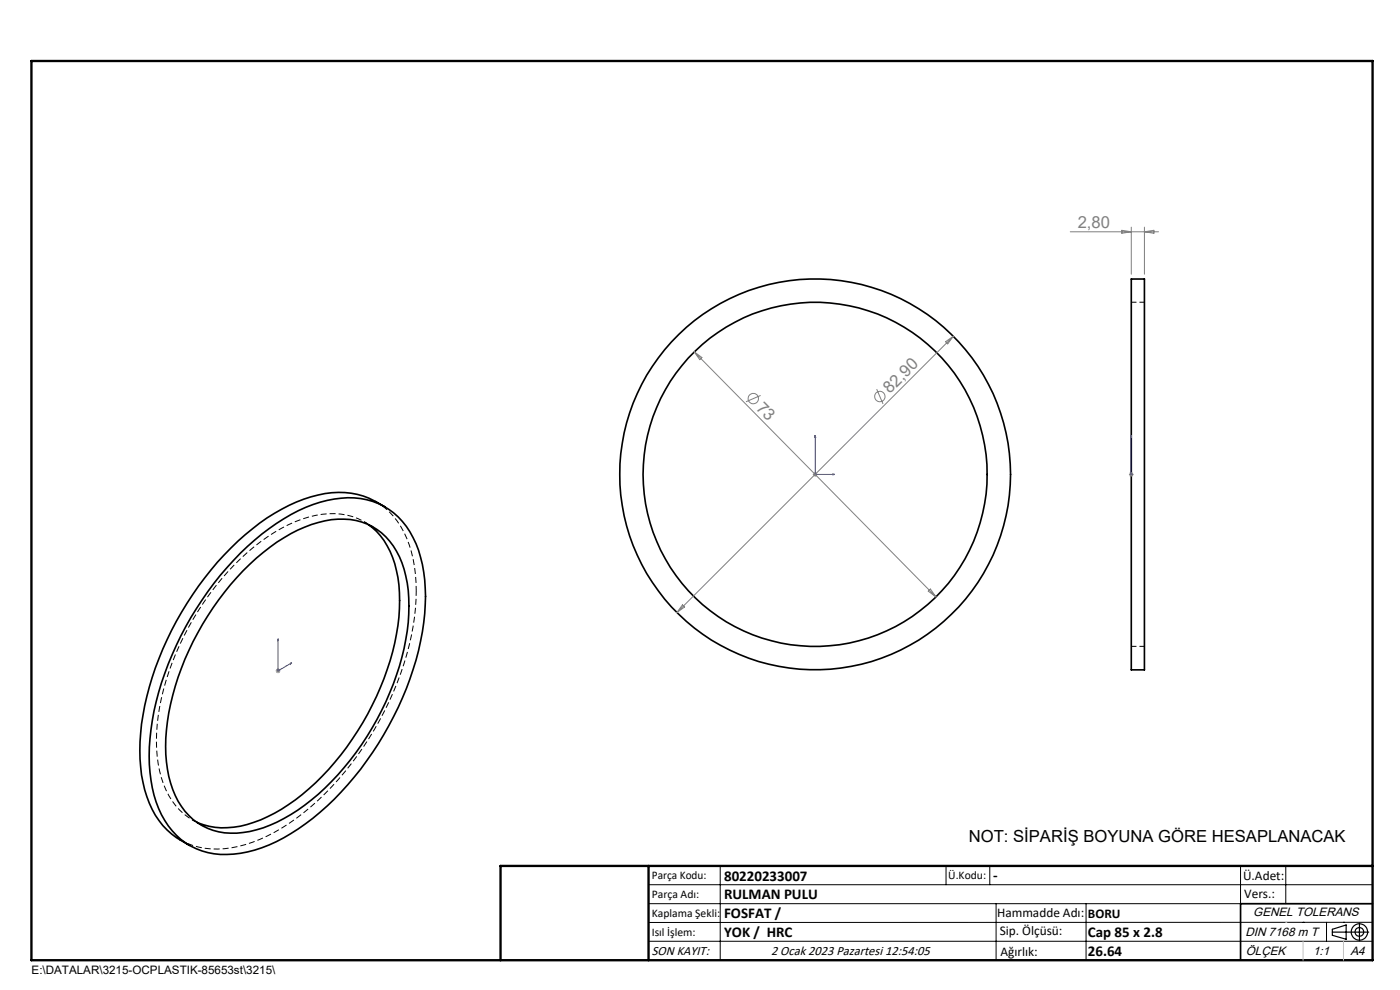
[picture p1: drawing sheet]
<svg xmlns="http://www.w3.org/2000/svg" width="297mm" height="210mm" viewBox="0 0 297 210" stroke-linecap="round" stroke-linejoin="round" font-family="sans-serif">
<g fill="none" stroke="#000" stroke-width=".35">
<path d="M240 59.2h2.8v82.9h-2.8zM51 117.3a42.8 42.8 0 0 1 16.9-10.8 17 17 0 0 1 14.6 1.5 18 18 0 0 1 7.1 11.7 44.7 44.7 0 0 1-2 22.3 68.2 68.2 0 0 1-21.2 31.6 32.7 32.7 0 0 1-16.8 7.6 14.9 14.9 0 0 1-15.9-9.7 33.9 33.9 0 0 1-1.4-18.7 68.2 68.2 0 0 1 18.7-35.5zM78.2 111.3a16.7 16.7 0 0 1 6.2 11.2 45.7 45.7 0 0 1-4.5 25.2 55.9 55.9 0 0 1-20.2 24 22.5 22.5 0 0 1-14.1 3.8l-2.4-.5-1.5-.6M81.7 107.5a17.4 17.4 0 0 0-15.8-2.1 42.3 42.3 0 0 0-18.3 12.3 67.9 67.9 0 0 0-17.6 35.9 33.6 33.6 0 0 0 1.7 16.8 16.4 16.4 0 0 0 8.5 8.9M51.6 121.1a35.8 35.8 0 0 1 17.3-10.6 13.4 13.4 0 0 1 14.5 5.3 23.8 23.8 0 0 1 3.3 14.5 56.8 56.8 0 0 1-12.4 30.9 43.3 43.3 0 0 1-18.5 14.4 15.9 15.9 0 0 1-12.8-.4 15.3 15.3 0 0 1-7.2-10.5 40 40 0 0 1 2-21.1 61.9 61.9 0 0 1 13.8-22.5zM291.2 191.7h-28v12"/>
<circle cx="172.9" cy="100.6" r="36.5"/>
<circle cx="172.9" cy="100.6" r="41.5"/>
</g>
<path d="M242.8 64.1h-2.8M88.3 125.3a24.5 24.5 0 0 0-4.9-15.8 14.3 14.3 0 0 0-3.7-3.1M240 137.1h2.8M38.3 178.2a17 17 0 0 0 13.7 1 43.2 43.2 0 0 0 18.4-12.3 67 67 0 0 0 17.7-37.9l.2-3.7" fill="none" stroke="#000" stroke-width=".21" stroke-dasharray="1.3 .6" stroke-dashoffset=".2" stroke-linecap="butt"/>
<path d="M78.2 111.3a14.4 14.4 0 0 0-12.6-1.6 38.3 38.3 0 0 0-17.3 11.6 59 59 0 0 0-14.9 32.4 25.2 25.2 0 0 0 3.1 16.2 12.7 12.7 0 0 0 5.3 4.5" fill="none" stroke="#000" stroke-width=".21" stroke-dasharray="1.3 .6" stroke-dashoffset=".1" stroke-linecap="butt"/>
<path d="M79.2 111.8l-2-1.1M40.7 173.9l2 1.1" fill="none" stroke="#000" stroke-width=".21" stroke-dasharray="1.3 .6" stroke-dashoffset=".4" stroke-linecap="butt"/>
<g fill="none" stroke="#808080" stroke-width=".21">
<path d="M227 49.2h18.8M238 48.9l2 .3-2 .3zM240 48.2v10M242.8 48.2v10M242.8 49.2l2-.3v.6zM147.3 74.6l51.2 52M147.3 74.6l1.6 1.2-.5 .5zM200.6 72.5l1.6-1.2-1.2 1.6zM202.2 71.3l-58.6 58.6M161.4 83.9l-3.1 1.3M186 82.5l1.3 3.2M172.4 100.6h1"/>
<path d="M172.6 100.3l.7 .7M172.9 100.1v1M173.3 100.3l-.7 .7M239.5 100.6h1M239.6 100.3l.7 .7M240 100.1v1M240.3 100.3l-.7 .7M144.8 128.3l.4 .5-1.6 1.1zM196.9 125.4l.5-.5 1.1 1.7zM58.5 142.3h1M58.6 141.9l.7 .8M59 141.8v1"/>
<path d="M59.3 141.9l-.7 .8"/>
<circle cx="159.8" cy="84.5" r="1.11"/>
<circle cx="186.7" cy="84.1" r="1.1"/>
</g>
<g fill="none" stroke="#000" stroke-width=".25">
<path d="M282.6 197.7h7.8M282.6 197.1l3-.9v3l-3-.8zM288.4 195.8v3.8M106.2 203.7h185"/>
<circle cx="288.4" cy="197.7" r="1.74"/>
<circle cx="288.4" cy="197.7" r=".93"/>
</g>
<path d="M172.9 92.3l.1 .4h-.2zM172.9 92.3v8.3h4.2M240 92.3v.4v-.4M240 92.3v8.3M176.7 100.5l.4 .1-.4 .1zM240 100.5v.2zM240 100.6h.1M59 135.5v6.8l2.9-1.7M59 135.5l.1 .3-.2 .1zM61.6 140.7l.3-.1-.3 .3z" fill="none" stroke="#00f" stroke-width=".21"/>
<g fill="none" stroke="#000" stroke-width=".21">
<path d="M137.6 187.7h153.6M137.6 191.7h153.6M137.6 199.7h153.6M152.8 183.7v20M200.7 183.7v4M210 183.7v4M211.3 191.7v12M230.4 191.7v12M263.2 183.7v20M272.8 183.7v8M276.4 195.6h.1M281.4 195.6v4.1"/>
<path d="M285 195.6h.1M291.2 195.6l-153.6 .1"/>
</g>
<path d="M6.7 12.9h284.5v190.8h-284.5zM137.6 183.7v20M291.2 183.7h-185v20" fill="none" stroke="#000" stroke-width=".5"/>
<path d="M276.4 199.7v4M285 199.7v4" fill="none" stroke="#c0c0c0" stroke-width=".21"/>
<path d="M272.8 195.6h.1" fill="none" stroke="#c0c0c0" stroke-width=".25"/>
<g fill="#00f">
<path d="M176.7 100.5l.4 .1-.4 .1zM172.9 92.3l.1 .4h-.2z"/>
<path d="M61.6 140.7l.3-.1-.3 .3zM59 135.5l.1 .3-.2 .1z"/>
<path d="M240 100.5v.2zM240 92.3v.4z"/>
</g>
<g font-size="3.5" fill="#808080">
<text x="228.6" y="48.4">2,80</text>
<text x="188.8" y="83.6" transform="rotate(-45 188.8 83.6)">82,90</text>
<text x="160.3" y="86.7" transform="rotate(45 160.3 86.7)">73</text>
</g>
<text font-size="3.5" x="205.5" y="178.6">NOT: SİPARİŞ BOYUNA GÖRE HESAPLANACAK</text>
<g font-size="3.2">
<text x="153.6" y="186.8">80220233007</text>
<text x="153.6" y="190.8">RULMAN PULU</text>
<text x="210.7" y="186.6">-</text>
<text x="153.6" y="194.8">FOSFAT /</text>
<text x="153.6" y="198.8">YOK / HRC</text>
<text x="230.8" y="198.7">Cap 85 x 2.8</text>
<text x="230.8" y="202.8">26.64</text>
</g>
<g font-size="2.8">
<text x="263.7" y="186.7">Ü.Adet:</text>
<text x="263.9" y="190.5">Vers.:</text>
<text x="211.5" y="194.5">Hammadde Adı:</text>
<text x="230.8" y="194.7">BORU</text>
<text x="138.3" y="202.6">SON KAYIT:</text>
<text x="163.6" y="202.6">2 Ocak 2023 Pazartesi 12:54:05</text>
<text x="212.1" y="198.4">Sip. Ölçüsü:</text>
<text x="212.2" y="202.7">Ağırlık:</text>
</g>
<g font-size="2.6">
<text x="265.9" y="194.4">GENEL TOLERANS</text>
<text x="264.2" y="198.5">DIN 7168 m T</text>
<text x="264.3" y="202.6">ÖLÇEK</text>
<text x="278.5" y="202.6">1:1</text>
<text x="286.5" y="202.6">A4</text>
</g>
<g font-size="2.5">
<text x="138.3" y="186.4">Parça Kodu:</text>
<text x="138.3" y="190.5">Parça Adı:</text>
<text x="201.2" y="186.5">Ü.Kodu:</text>
<text x="138.3" y="194.5">Kaplama Şekli:</text>
<text x="138.3" y="198.6">Isıl İşlem:</text>
<text x="6.7" y="206.7">E:\DATALAR\3215-OCPLASTIK-85653st\3215\</text>
</g>
</svg>
